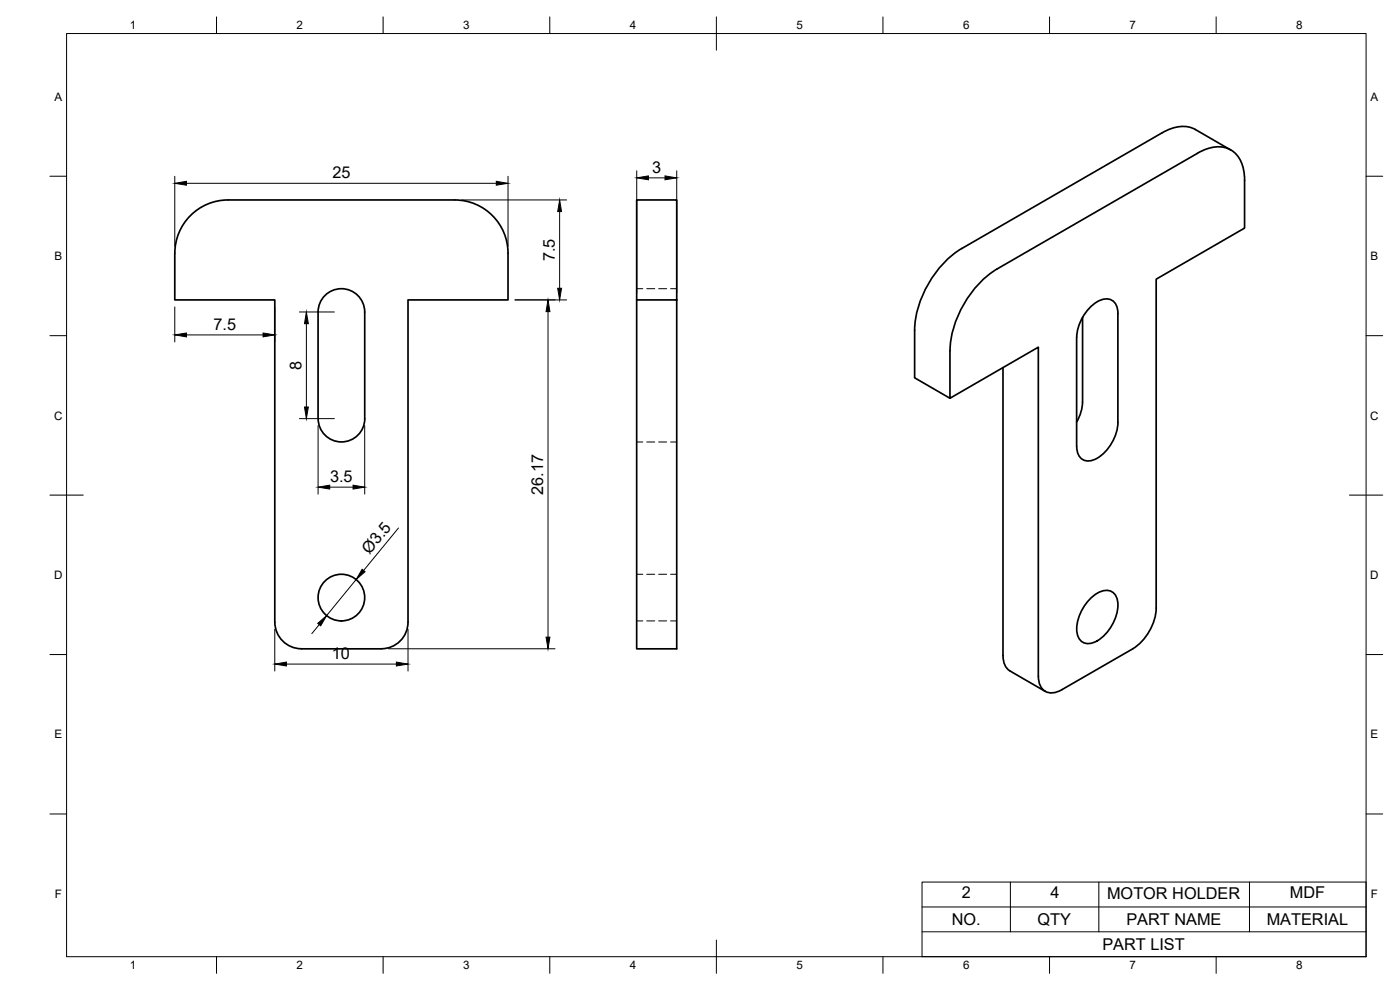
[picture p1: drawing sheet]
<svg xmlns="http://www.w3.org/2000/svg" width="420mm" height="297mm" viewBox="0 0 420 297" stroke-linecap="round" stroke-linejoin="round" font-family="sans-serif">
<!-- layer: Visible -->
<g fill="none" stroke="#000" stroke-width=".51">
<path d="M68.5 60h68a16 16 0 0 1 16 16v14h-30.1v96.7a8 8 0 0 1-7.9 8M68.5 60a16 16 0 0 0-16 16v14h30v96.7a8 8 0 0 0 8 8M369.4 45l-10.6-6.1a10 10 0 0 0-10 1l-60.2 34.7a31.2 31.2 0 0 0-14.1 24.5M191.1 90v104.7h12v-134.7h-12v30h12M274.5 99.1v14.3l10.6 6.1M299.3 80.7l60.1-34.7a9.6 9.6 0 0 1 10.9-.4 10.3 10.3 0 0 1 3.2 8.6v14.2l-26.5 15.4v98.6a15.6 15.6 0 0 1-7.1 12.3M299.3 80.7a31.3 31.3 0 0 0-14.2 24.5v14.3l26.5-15.3v98.6a4.6 4.6 0 0 0 3.2 5 5.8 5.8 0 0 0 3.9-.9l21.2-12.2M324.9 95.2v25.4a12.6 12.6 0 0 1-1.8 6M301 110.3v86.4a5 5 0 0 0 2.1 4.6l10.6 6.1M323.1 101.2v32.7M323.1 101.2a13.3 13.3 0 0 1 7.2-11.2 3.5 3.5 0 0 1 5.1 3l.1 33.7a13.3 13.3 0 0 1-7.2 11.3 3.5 3.5 0 0 1-5.1-3l-.1-1.1M95.5 125.6a7 7 0 0 0 7 7 7 7 0 0 0 7-7v-32a7 7 0 0 0-7-7 7 7 0 0 0-7 7v32"/>
<path d="M327.5 179.3a5.7 5.7 0 0 1 6.2-1.8 4.9 4.9 0 0 1 1.7 5.1 13.4 13.4 0 0 1-7.1 10.2 3.5 3.5 0 0 1-5.1-3 13.3 13.3 0 0 1 4.3-10.5zM90.5 194.7h23.9"/>
<circle cx="102.5" cy="179.3" r="7"/>
</g>
<!-- layer: Hidden -->
<g fill="none" stroke="#000" stroke-width=".3">
<path d="M191.1 86.6h1.8M194.1 86.6h2.4M197.7 86.6h2.4M201.3 86.6h1.8M191.1 132.6h1.8M194.1 132.6h2.4M197.7 132.6h2.4M201.3 132.6h1.8M191.1 172.3h1.8M194.1 172.3h2.4M197.7 172.3h2.4M201.3 172.3h1.8"/>
<path d="M191.1 186.3h1.8M194.1 186.3h2.4M197.7 186.3h2.4M201.3 186.3h1.8"/>
</g>
<!-- layer: BORDER -->
<g fill="none" stroke="#000" stroke-width=".3">
<path d="M20 10.1h390v276.9h-390zM65 5.1v5M115 5.1v5M165 5.1v5M215 5.1v10M265 5.1v5M315 5.1v5M365 5.1v5M15 52.9h5M410 52.9h5M15 100.7h5M410 100.7h5"/>
<path d="M15 148.6h10M405 148.6h10M15 196.4h5M410 196.4h5M15 244.2h5M410 244.2h5M65 287v5M115 287v5M165 287v5M215 282.1v9.9M265 287v5M315 287v5"/>
<path d="M365 287v5"/>
</g>
<!-- layer: FD_Dimensions -->
<g fill="none" stroke="#000" stroke-width=".3">
<path d="M52.5 52.9v21M56 55h92.9M138.6 60h31.5M152.5 52.9v21M191.1 51.3v36.6M194.6 53.4h5M203.1 51.3v36.6M168 63.5v23M52.5 92.1v10.5M82.5 92.1v10.5M89.9 93.6h10.5M91.9 97.1v25"/>
<path d="M154.6 90h15.5M164.5 93.5v97.7M56 100.5h23M89.9 125.6h10.5M95.5 127.7v20.6M109.5 127.7v20.6M99 146.2h7M119.6 158.4l-10.5 12.8M106.9 173.9l-8.9 10.8M82.5 188.8v12.5M86 199.2h33M95.8 187.4l-2.2 2.7"/>
<path d="M116.6 194.7h50M122.4 188.8v12.5"/>
</g>
<g fill="#000" stroke="#000" stroke-width=".3">
<path d="M52.5 55l3.5-.6v1.2zM148.9 54.4l3.6 .6-3.6 .6zM191.1 53.4l3.5-.6v1.1zM199.6 52.8l3.5 .6-3.5 .5zM168 60l.5 3.5h-1.1zM52.5 100.5l3.5-.6v1.2zM79 99.9l3.5 .6-3.5 .6zM91.9 93.6l.6 3.5h-1.1zM164.5 90l.5 3.5h-1.1zM167.4 86.5h1.1l-.5 3.5zM91.4 122.1h1.1l-.6 3.5zM95.5 146.2l3.5-.6v1.1z"/>
<path d="M106 145.6l3.5 .6-3.5 .5zM108.7 170.8l.9 .7-2.7 2.4zM82.5 199.2l3.5-.5v1.1zM95.4 187l2.6-2.3-1.8 3.1zM119 198.7l3.4 .5-3.4 .6zM163.9 191.2h1.1l-.5 3.5z"/>
</g>
<!-- layer: Custom Tables -->
<path d="M276.7 264.7h133.3v22.3h-133.3zM276.7 279.6h133.3M276.7 272.1h133.3M303.2 264.7v14.9M329.8 264.7v14.9M375 264.7v14.9" fill="none" stroke="#000" stroke-width=".3"/>
<g font-size="4.9">
<text x="99.8" y="53.5">25</text>
<text x="195.7" y="51.9">3</text>
<text x="166.5" y="78.4" transform="rotate(-90 166.5 78.4)">7.5</text>
<text x="64.1" y="99">7.5</text>
<text x="90.5" y="111" transform="rotate(-90 90.5 111)">8</text>
<text x="99.1" y="144.7">3.5</text>
<text x="163" y="148.4" transform="rotate(-90 163 148.4)">26.17</text>
<text x="110.9" y="166.6" transform="rotate(-51 110.9 166.6)">Ø3.5</text>
<text x="99.6" y="197.8">10</text>
<text x="288.7" y="269.6">2</text>
<text x="315.2" y="269.5">4</text>
<text x="332.3" y="269.6">MOTOR HOLDER</text>
<text x="387.1" y="269.5">MDF</text>
<text x="285.6" y="277.6">NO.</text>
<text x="311.4" y="277.5">QTY</text>
<text x="338.1" y="277.6">PART NAME</text>
<text x="380.2" y="277.6">MATERIAL</text>
<text x="330.8" y="285.1">PART LIST</text>
</g>
<g font-size="3.5">
<text x="39" y="8.8">1</text>
<text x="89" y="8.8">2</text>
<text x="139" y="8.8">3</text>
<text x="189" y="8.8">4</text>
<text x="239" y="8.8">5</text>
<text x="289" y="8.8">6</text>
<text x="339" y="8.8">7</text>
<text x="389" y="8.8">8</text>
<text x="16.3" y="30.2">A</text>
<text x="411.3" y="30.2">A</text>
<text x="16.3" y="78">B</text>
<text x="411.3" y="78">B</text>
<text x="16.2" y="125.9">C</text>
<text x="411.2" y="125.9">C</text>
<text x="16.2" y="173.7">D</text>
<text x="411.2" y="173.7">D</text>
<text x="16.3" y="221.6">E</text>
<text x="411.3" y="221.6">E</text>
<text x="16.4" y="269.4">F</text>
<text x="411.4" y="269.4">F</text>
<text x="39" y="290.8">1</text>
<text x="89" y="290.8">2</text>
<text x="139" y="290.8">3</text>
<text x="189" y="290.8">4</text>
<text x="239" y="290.8">5</text>
<text x="289" y="290.8">6</text>
<text x="339" y="290.8">7</text>
<text x="389" y="290.8">8</text>
</g>
</svg>
